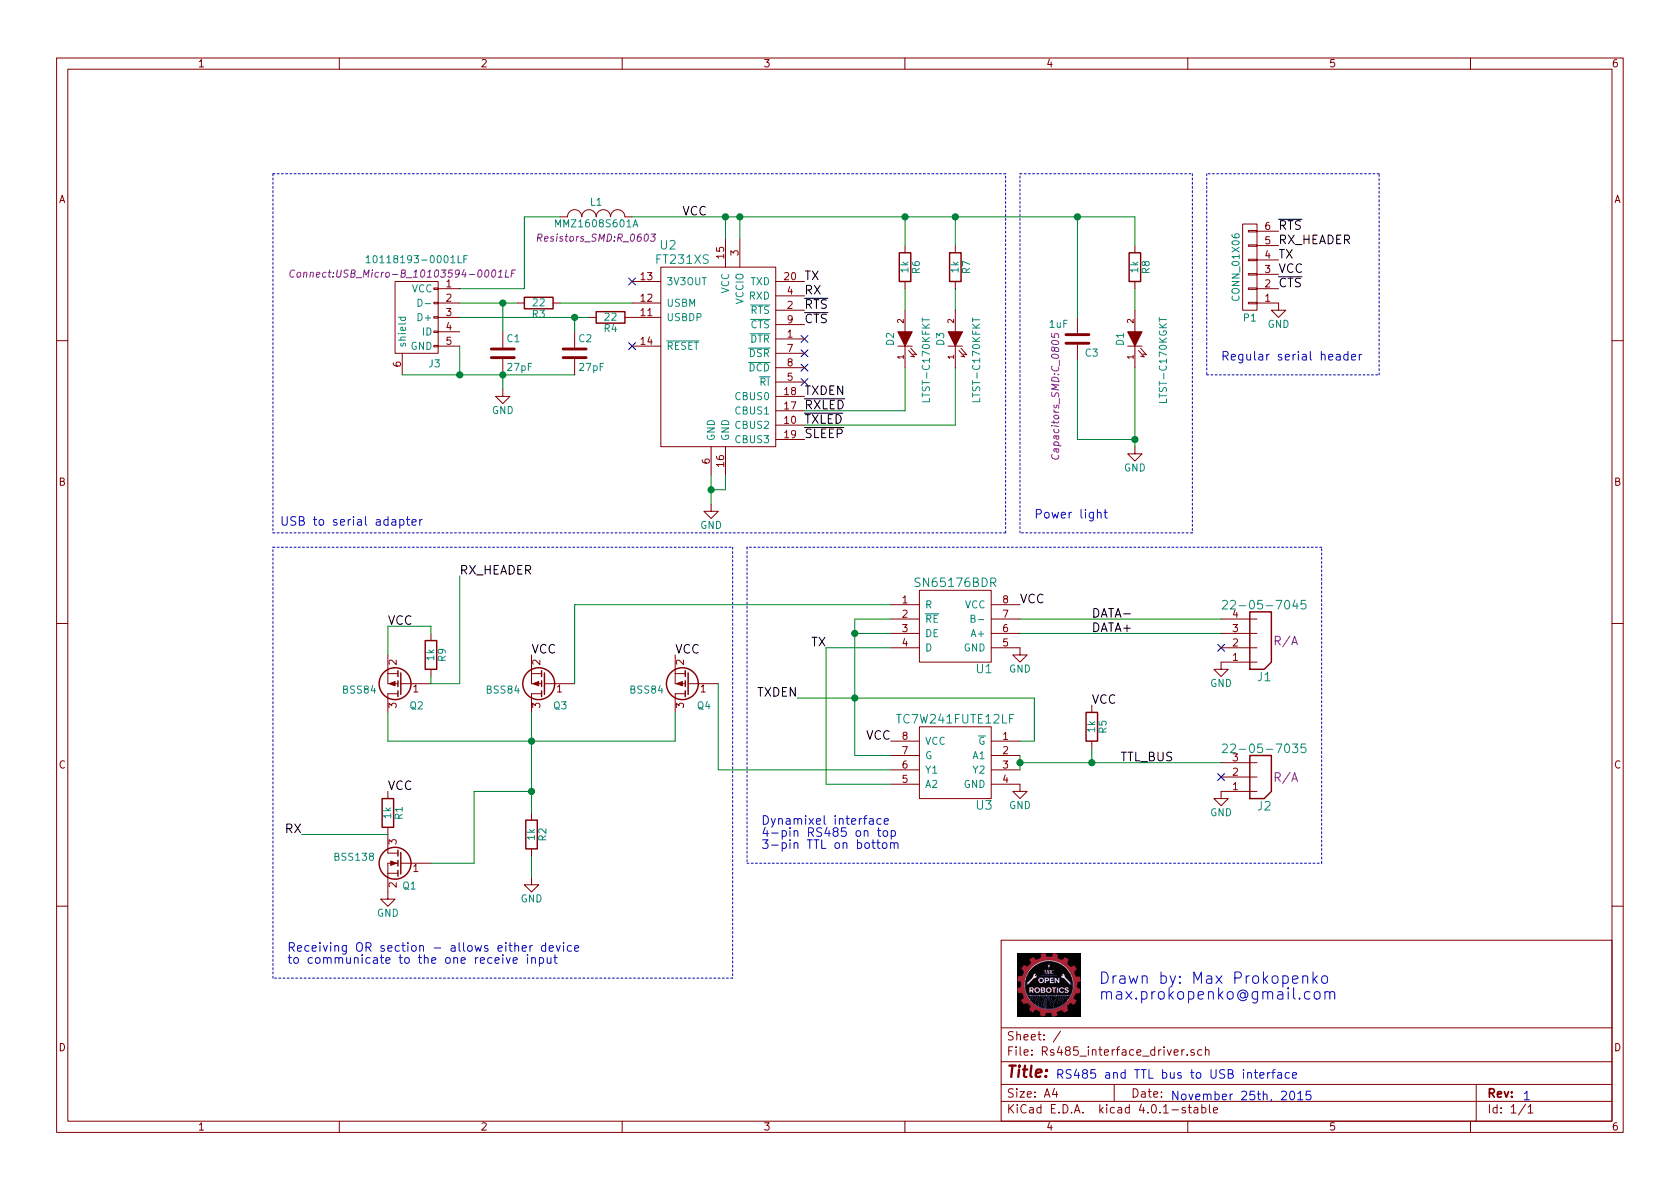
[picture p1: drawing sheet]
EESchema Schematic File Version 2
LIBS:power
LIBS:device
LIBS:conn
LIBS:linear
LIBS:regul
LIBS:74xx
LIBS:cmos4000
LIBS:adc-dac
LIBS:memory
LIBS:xilinx
LIBS:microcontrollers
LIBS:dsp
LIBS:microchip
LIBS:analog_switches
LIBS:motorola
LIBS:texas
LIBS:intel
LIBS:audio
LIBS:interface
LIBS:digital-audio
LIBS:philips
LIBS:display
LIBS:cypress
LIBS:siliconi
LIBS:opto
LIBS:atmel
LIBS:contrib
LIBS:valves
LIBS:open_robotics
LIBS:macrofab
LIBS:Rs485_interface_driver-cache
EELAYER 25 0
EELAYER END
$Descr A4 11693 8268
encoding utf-8
Sheet 1 1
Title ""
Date ""
Rev ""
Comp ""
Comment1 ""
Comment2 ""
Comment3 ""
Comment4 ""
$EndDescr
Text Notes 7350 7500 0    60   ~ 0
RS485 and TTL bus to USB interface
Text Notes 8150 7650 0    60   ~ 0
November 25th, 2015
Text Notes 10600 7650 0    60   ~ 0
1
Text Notes 7650 6950 0    79   ~ 0
Drawn by: Max Prokopenko\nmax.prokopenko@gmail.com\n
$Comp
L SN65176BDR U1
U 1 1
P 6650 4100
F 0 "U1" H 6850 3550 60  0000 C CNN
F 1 "SN65176BDR" H 6650 4150 60  0000 C CNN
F 2 "Housings_SOIC:SOIC-8_3.9x4.9mm_Pitch1.27mm" H 6650 4100 60  0001 C CNN
F 3 "" H 6650 4100 60  0000 C CNN
	1    6650 4100
	1    0    0    -1  
$EndComp
Text Label 7600 4400 0    60   ~ 0
DATA+
Text Label 7600 4300 0    60   ~ 0
DATA-
Text Label 5750 4500 2    60   ~ 0
TX
Text Label 5550 4850 2    60   ~ 0
TXDEN
$Comp
L TC7W241FUTE12LF U3
U 1 1
P 6650 5250
F 0 "U3" H 6450 4900 60  0000 C CNN
F 1 "TC7W241FUTE12LF" H 6650 5500 60  0000 C CNN
F 2 "Housings_SSOP:MSOP-8_3x3mm_Pitch0.65mm" H 6650 5250 60  0001 C CNN
F 3 "" H 6650 5250 60  0000 C CNN
	1    6650 5250
	-1   0    0    -1  
$EndComp
$Comp
L GND #PWR01
U 1 1
P 7100 4500
F 0 "#PWR01" H 7100 4250 50  0001 C CNN
F 1 "GND" H 7100 4350 50  0000 C CNN
F 2 "" H 7100 4500 50  0000 C CNN
F 3 "" H 7100 4500 50  0000 C CNN
	1    7100 4500
	1    0    0    -1  
$EndComp
$Comp
L GND #PWR02
U 1 1
P 7100 5450
F 0 "#PWR02" H 7100 5200 50  0001 C CNN
F 1 "GND" H 7100 5300 50  0000 C CNN
F 2 "" H 7100 5450 50  0000 C CNN
F 3 "" H 7100 5450 50  0000 C CNN
	1    7100 5450
	-1   0    0    -1  
$EndComp
Text Label 7800 5300 0    60   ~ 0
TTL_BUS
Text Label 2100 5800 2    60   ~ 0
RX
Text Label 6200 5150 2    60   ~ 0
VCC
Text Label 7100 4200 0    60   ~ 0
VCC
$Comp
L GND #PWR03
U 1 1
P 2700 6200
F 0 "#PWR03" H 2700 5950 50  0001 C CNN
F 1 "GND" H 2700 6050 50  0000 C CNN
F 2 "" H 2700 6200 50  0000 C CNN
F 3 "" H 2700 6200 50  0000 C CNN
	1    2700 6200
	-1   0    0    -1  
$EndComp
$Comp
L R R2
U 1 1
P 3700 5800
F 0 "R2" V 3780 5800 50  0000 C CNN
F 1 "1k" V 3700 5800 50  0000 C CNN
F 2 "Resistors_SMD:R_0805" V 3630 5800 50  0001 C CNN
F 3 "" H 3700 5800 50  0000 C CNN
	1    3700 5800
	1    0    0    -1  
$EndComp
$Comp
L R R1
U 1 1
P 2700 5650
F 0 "R1" V 2780 5650 50  0000 C CNN
F 1 "1k" V 2700 5650 50  0000 C CNN
F 2 "Resistors_SMD:R_0805" V 2630 5650 50  0001 C CNN
F 3 "" H 2700 5650 50  0000 C CNN
	1    2700 5650
	1    0    0    -1  
$EndComp
Text Label 2700 5500 0    60   ~ 0
VCC
$Comp
L R R5
U 1 1
P 7600 5050
F 0 "R5" V 7680 5050 50  0000 C CNN
F 1 "1k" V 7600 5050 50  0000 C CNN
F 2 "Resistors_SMD:R_0805" V 7530 5050 50  0001 C CNN
F 3 "" H 7600 5050 50  0000 C CNN
	1    7600 5050
	1    0    0    -1  
$EndComp
Text Label 7600 4900 0    60   ~ 0
VCC
$Comp
L GND #PWR04
U 1 1
P 4950 3500
F 0 "#PWR04" H 4950 3250 50  0001 C CNN
F 1 "GND" H 4950 3350 50  0000 C CNN
F 2 "" H 4950 3500 50  0000 C CNN
F 3 "" H 4950 3500 50  0000 C CNN
	1    4950 3500
	1    0    0    -1  
$EndComp
Text Label 5600 1950 0    60   ~ 0
TX
Text Label 5600 2050 0    60   ~ 0
RX
Text Label 5600 2150 0    60   ~ 0
~RTS
Text Label 5600 2250 0    60   ~ 0
~CTS
NoConn ~ 5600 2350
NoConn ~ 5600 2450
NoConn ~ 5600 2550
NoConn ~ 5600 2650
Text Label 5600 2750 0    60   ~ 0
TXDEN
Text Label 5600 2850 0    60   ~ 0
~RXLED
Text Label 5600 2950 0    60   ~ 0
~TXLED
Text Label 5600 3050 0    60   ~ 0
~SLEEP
NoConn ~ 4400 1950
$Comp
L CONN_01X06 P1
U 1 1
P 8700 1850
F 0 "P1" H 8700 2200 50  0000 C CNN
F 1 "CONN_01X06" V 8800 1850 50  0000 C CNN
F 2 "Pin_Headers:Pin_Header_Straight_1x06" H 8700 1850 50  0001 C CNN
F 3 "" H 8700 1850 50  0000 C CNN
	1    8700 1850
	-1   0    0    1   
$EndComp
$Comp
L GND #PWR05
U 1 1
P 8900 2100
F 0 "#PWR05" H 8900 1850 50  0001 C CNN
F 1 "GND" H 8900 1950 50  0000 C CNN
F 2 "" H 8900 2100 50  0000 C CNN
F 3 "" H 8900 2100 50  0000 C CNN
	1    8900 2100
	-1   0    0    -1  
$EndComp
Text Label 8900 1900 0    60   ~ 0
VCC
Text Label 8900 2000 0    60   ~ 0
~CTS
Text Label 8900 1800 0    60   ~ 0
TX
Text Label 8900 1700 0    60   ~ 0
RX_HEADER
Text Label 8900 1600 0    60   ~ 0
~RTS
$Comp
L 10118193-0001LF J3
U 1 1
P 2900 2200
F 0 "J3" V 3225 2075 50  0000 C CNN
F 1 "10118193-0001LF" V 2500 2200 50  0000 C CNN
F 2 "Connect:USB_Micro-B_10103594-0001LF" V 2600 2300 50  0000 C CIN
F 3 "" V 2850 2100 50  0000 C CNN
	1    2900 2200
	0    -1   1    0   
$EndComp
$Comp
L R R4
U 1 1
P 4250 2200
F 0 "R4" V 4330 2200 50  0000 C CNN
F 1 "22" V 4250 2200 50  0000 C CNN
F 2 "Resistors_SMD:R_0805" V 4180 2200 50  0001 C CNN
F 3 "" H 4250 2200 50  0000 C CNN
	1    4250 2200
	0    1    1    0   
$EndComp
$Comp
L R R3
U 1 1
P 3750 2100
F 0 "R3" V 3830 2100 50  0000 C CNN
F 1 "22" V 3750 2100 50  0000 C CNN
F 2 "Resistors_SMD:R_0805" V 3680 2100 50  0001 C CNN
F 3 "" H 3750 2100 50  0000 C CNN
	1    3750 2100
	0    1    1    0   
$EndComp
$Comp
L C C2
U 1 1
P 4000 2450
F 0 "C2" H 4025 2550 50  0000 L CNN
F 1 "27pF" H 4025 2350 50  0000 L CNN
F 2 "Capacitors_SMD:C_0402" H 4038 2300 50  0001 C CNN
F 3 "" H 4000 2450 50  0000 C CNN
	1    4000 2450
	1    0    0    -1  
$EndComp
$Comp
L C C1
U 1 1
P 3500 2450
F 0 "C1" H 3525 2550 50  0000 L CNN
F 1 "27pF" H 3525 2350 50  0000 L CNN
F 2 "Capacitors_SMD:C_0402" H 3538 2300 50  0001 C CNN
F 3 "" H 3500 2450 50  0000 C CNN
	1    3500 2450
	1    0    0    -1  
$EndComp
NoConn ~ 4400 2400
Text Label 4750 1500 0    60   ~ 0
VCC
$Comp
L MMZ1608S601A L1
U 1 1
P 4150 1500
F 0 "L1" H 4150 1600 50  0000 C CNN
F 1 "MMZ1608S601A" H 4150 1450 50  0000 C CNN
F 2 "Resistors_SMD:R_0603" H 4150 1350 50  0000 C CIN
F 3 "" H 4150 1500 50  0000 C CNN
	1    4150 1500
	1    0    0    -1  
$EndComp
$Comp
L BSS138 Q1
U 1 1
P 2800 6000
F 0 "Q1" H 2800 5840 50  0000 R CNN
F 1 "BSS138" H 3280 6040 50  0000 R CNN
F 2 "TO_SOT_Packages_SMD:SOT-23" H 3600 5950 50  0001 C CIN
F 3 "" H 2800 6000 50  0000 C CNN
	1    2800 6000
	-1   0    0    -1  
$EndComp
$Comp
L GND #PWR06
U 1 1
P 8500 4600
F 0 "#PWR06" H 8500 4350 50  0001 C CNN
F 1 "GND" H 8500 4450 50  0000 C CNN
F 2 "" H 8500 4600 50  0000 C CNN
F 3 "" H 8500 4600 50  0000 C CNN
	1    8500 4600
	1    0    0    -1  
$EndComp
NoConn ~ 8500 4500
$Comp
L GND #PWR07
U 1 1
P 3500 2700
F 0 "#PWR07" H 3500 2450 50  0001 C CNN
F 1 "GND" H 3500 2550 50  0000 C CNN
F 2 "" H 3500 2700 50  0000 C CNN
F 3 "" H 3500 2700 50  0000 C CNN
	1    3500 2700
	1    0    0    -1  
$EndComp
$Comp
L 22-05-7045 J1
U 1 1
P 8800 4500
F 0 "J1" H 8800 4700 60  0000 C CNN
F 1 "22-05-7045" H 8800 4200 60  0000 C CNN
F 2 "Pin_Headers:Pin_Header_Angled_1x04" H 8650 4100 79  0001 C CNN
F 3 "" H 8750 4200 79  0000 C CNN
F 4 "R/A" H 8950 4450 60  0000 C CNN "Orientation"
	1    8800 4500
	1    0    0    1   
$EndComp
$Comp
L 22-05-7035 J2
U 1 1
P 8800 5400
F 0 "J2" H 8800 5600 60  0000 C CNN
F 1 "22-05-7035" H 8800 5200 60  0000 C CNN
F 2 "Pin_Headers:Pin_Header_Angled_1x03" H 8650 5000 79  0001 C CNN
F 3 "" H 8750 5100 79  0000 C CNN
F 4 "R/A" H 8950 5400 60  0000 C CNN "Orientation"
	1    8800 5400
	1    0    0    1   
$EndComp
NoConn ~ 8500 5400
$Comp
L GND #PWR08
U 1 1
P 8500 5500
F 0 "#PWR08" H 8500 5250 50  0001 C CNN
F 1 "GND" H 8500 5350 50  0000 C CNN
F 2 "" H 8500 5500 50  0000 C CNN
F 3 "" H 8500 5500 50  0000 C CNN
	1    8500 5500
	1    0    0    -1  
$EndComp
$Comp
L LTST-C170KFKT D2
U 1 1
P 6300 2350
F 0 "D2" H 6300 2450 50  0000 C CNN
F 1 "LTST-C170KFKT" H 6150 2200 50  0000 C CNN
F 2 "LEDs:LED_0805" V 6300 2350 50  0001 C CNN
F 3 "" H 6300 2350 50  0000 C CNN
	1    6300 2350
	0    -1   -1   0   
$EndComp
$Comp
L LTST-C170KFKT D3
U 1 1
P 6650 2350
F 0 "D3" H 6650 2450 50  0000 C CNN
F 1 "LTST-C170KFKT" H 6500 2200 50  0000 C CNN
F 2 "LEDs:LED_0805" V 6650 2350 50  0001 C CNN
F 3 "" H 6650 2350 50  0000 C CNN
	1    6650 2350
	0    -1   -1   0   
$EndComp
$Comp
L LTST-C170KGKT D1
U 1 1
P 7900 2350
F 0 "D1" H 7900 2450 50  0000 C CNN
F 1 "LTST-C170KGKT" H 7750 2150 50  0000 C CNN
F 2 "LEDs:LED_0805" V 7900 2350 50  0001 C CNN
F 3 "" H 7900 2350 50  0000 C CNN
	1    7900 2350
	0    -1   -1   0   
$EndComp
$Comp
L GND #PWR09
U 1 1
P 7900 3100
F 0 "#PWR09" H 7900 2850 50  0001 C CNN
F 1 "GND" H 7900 2950 50  0000 C CNN
F 2 "" H 7900 3100 50  0000 C CNN
F 3 "" H 7900 3100 50  0000 C CNN
	1    7900 3100
	1    0    0    -1  
$EndComp
$Comp
L R R6
U 1 1
P 6300 1850
F 0 "R6" V 6380 1850 50  0000 C CNN
F 1 "1k" V 6300 1850 50  0000 C CNN
F 2 "Resistors_SMD:R_0805" V 6230 1850 50  0001 C CNN
F 3 "" H 6300 1850 50  0000 C CNN
	1    6300 1850
	1    0    0    -1  
$EndComp
$Comp
L R R7
U 1 1
P 6650 1850
F 0 "R7" V 6730 1850 50  0000 C CNN
F 1 "1k" V 6650 1850 50  0000 C CNN
F 2 "Resistors_SMD:R_0805" V 6580 1850 50  0001 C CNN
F 3 "" H 6650 1850 50  0000 C CNN
	1    6650 1850
	1    0    0    -1  
$EndComp
$Comp
L R R8
U 1 1
P 7900 1850
F 0 "R8" V 7980 1850 50  0000 C CNN
F 1 "1k" V 7900 1850 50  0000 C CNN
F 2 "Resistors_SMD:R_0805" V 7830 1850 50  0001 C CNN
F 3 "" H 7900 1850 50  0000 C CNN
	1    7900 1850
	1    0    0    -1  
$EndComp
$Comp
L C C3
U 1 1
P 7500 2350
F 0 "C3" H 7550 2250 50  0000 L CNN
F 1 "1uF" H 7300 2450 50  0000 L CNN
F 2 "Capacitors_SMD:C_0805" V 7350 1950 50  0000 C CIN
F 3 "" H 7500 2350 50  0000 C CNN
	1    7500 2350
	1    0    0    -1  
$EndComp
$Comp
L FT231XS U2
U 1 1
P 5000 2200
F 0 "U2" H 4650 2700 60  0000 C CNN
F 1 "FT231XS" H 4750 2600 60  0000 C CNN
F 2 "SMD_Packages:SSOP-20" H 4950 2700 60  0001 C CNN
F 3 "" H 4950 2700 60  0000 C CNN
	1    5000 2200
	1    0    0    -1  
$EndComp
$Comp
L BSS84 Q3
U 1 1
P 3800 4750
F 0 "Q3" H 3750 4900 50  0000 R CNN
F 1 "BSS84" H 4220 4790 50  0000 R CNN
F 2 "TO_SOT_Packages_SMD:SOT-23" H 3850 4950 50  0001 C CIN
F 3 "" H 3800 4750 50  0000 C CNN
	1    3800 4750
	-1   0    0    1   
$EndComp
$Comp
L BSS84 Q4
U 1 1
P 4800 4750
F 0 "Q4" H 4750 4900 50  0000 R CNN
F 1 "BSS84" H 5220 4790 50  0000 R CNN
F 2 "TO_SOT_Packages_SMD:SOT-23" H 4950 5250 50  0001 C CIN
F 3 "" H 4800 4750 50  0000 C CNN
	1    4800 4750
	-1   0    0    1   
$EndComp
Text Label 3700 4550 0    60   ~ 0
VCC
Text Label 4700 4550 0    60   ~ 0
VCC
$Comp
L BSS84 Q2
U 1 1
P 2800 4750
F 0 "Q2" H 2750 4900 50  0000 R CNN
F 1 "BSS84" H 3220 4790 50  0000 R CNN
F 2 "TO_SOT_Packages_SMD:SOT-23" H 3130 4700 50  0001 C CIN
F 3 "" H 2800 4750 50  0000 C CNN
	1    2800 4750
	-1   0    0    1   
$EndComp
Text Label 3200 4000 0    60   ~ 0
RX_HEADER
Text Label 2700 4350 0    60   ~ 0
VCC
$Comp
L GND #PWR010
U 1 1
P 3700 6100
F 0 "#PWR010" H 3700 5850 50  0001 C CNN
F 1 "GND" H 3700 5950 50  0000 C CNN
F 2 "" H 3700 6100 50  0000 C CNN
F 3 "" H 3700 6100 50  0000 C CNN
	1    3700 6100
	-1   0    0    -1  
$EndComp
$Comp
L R R9
U 1 1
P 3000 4550
F 0 "R9" V 3080 4550 50  0000 C CNN
F 1 "1k" V 3000 4550 50  0000 C CNN
F 2 "Resistors_SMD:R_0805" V 2930 4550 50  0001 C CNN
F 3 "" H 3000 4550 50  0000 C CNN
	1    3000 4550
	1    0    0    -1  
$EndComp
Text Notes 2000 3600 0    60   ~ 0
USB to serial adapter
Text Notes 7200 3600 0    60   ~ 0
Power light
Wire Wire Line
	8500 4300 7100 4300
Wire Wire Line
	7100 5250 7100 5350
Wire Wire Line
	7100 5150 7200 5150
Wire Wire Line
	7200 5150 7200 4850
Wire Wire Line
	7200 4850 5550 4850
Wire Wire Line
	5950 4300 5950 5250
Wire Wire Line
	5950 5250 6200 5250
Wire Wire Line
	6200 4400 5950 4400
Connection ~ 5950 4850
Wire Wire Line
	6200 4300 5950 4300
Connection ~ 5950 4400
Wire Wire Line
	4000 4200 6200 4200
Wire Wire Line
	5000 5350 6200 5350
Wire Wire Line
	6200 4500 5750 4500
Wire Wire Line
	5750 4500 5750 5450
Wire Wire Line
	5750 5450 6200 5450
Wire Wire Line
	7100 5300 8500 5300
Connection ~ 7100 5300
Wire Wire Line
	2700 5800 2100 5800
Wire Wire Line
	7600 5200 7600 5300
Connection ~ 7600 5300
Wire Wire Line
	3900 2100 4400 2100
Wire Wire Line
	3200 2400 3200 2600
Wire Wire Line
	2800 2600 4000 2600
Wire Wire Line
	3200 2100 3600 2100
Wire Wire Line
	3500 2300 3500 2100
Connection ~ 3500 2100
Wire Wire Line
	4000 2300 4000 2200
Wire Wire Line
	3200 2200 4100 2200
Connection ~ 4000 2200
Wire Wire Line
	3200 2000 3650 2000
Wire Wire Line
	3650 2000 3650 1500
Wire Wire Line
	3650 1500 3900 1500
Wire Wire Line
	4400 1500 7900 1500
Wire Wire Line
	5150 1500 5150 1650
Wire Wire Line
	5050 1650 5050 1500
Connection ~ 5050 1500
Wire Wire Line
	7100 4400 8500 4400
Connection ~ 3500 2600
Connection ~ 3200 2600
Wire Wire Line
	3500 2700 3500 2600
Wire Wire Line
	5600 2850 6300 2850
Wire Wire Line
	6300 2850 6300 2550
Wire Wire Line
	5600 2950 6650 2950
Wire Wire Line
	6650 2950 6650 2550
Wire Wire Line
	6300 1500 6300 1700
Wire Wire Line
	6650 1500 6650 1700
Wire Wire Line
	7900 1500 7900 1700
Connection ~ 6650 1500
Wire Wire Line
	6300 2000 6300 2150
Wire Wire Line
	6650 2000 6650 2150
Wire Wire Line
	7900 2000 7900 2150
Connection ~ 6300 1500
Connection ~ 5150 1500
Wire Wire Line
	7900 2550 7900 3100
Wire Wire Line
	7500 2500 7500 3050
Wire Wire Line
	7500 3050 7900 3050
Connection ~ 7900 3050
Wire Wire Line
	7500 2200 7500 1500
Connection ~ 7500 1500
Wire Wire Line
	4950 3300 4950 3500
Wire Wire Line
	4950 3400 5050 3400
Wire Wire Line
	5050 3400 5050 3300
Connection ~ 4950 3400
Wire Wire Line
	5000 5350 5000 4750
Wire Wire Line
	4000 4750 4000 4200
Wire Wire Line
	3700 4950 3700 5650
Wire Wire Line
	2700 5150 4700 5150
Wire Wire Line
	4700 5150 4700 4950
Wire Wire Line
	3000 4700 3000 4750
Wire Wire Line
	2700 4950 2700 5150
Connection ~ 3700 5150
Wire Wire Line
	3700 6100 3700 5950
Wire Wire Line
	3000 6000 3300 6000
Wire Wire Line
	3300 6000 3300 5500
Wire Wire Line
	3300 5500 3700 5500
Connection ~ 3700 5500
Wire Wire Line
	3000 4350 3000 4400
Wire Wire Line
	2700 4350 3000 4350
Wire Wire Line
	2700 4350 2700 4550
Wire Wire Line
	3000 4750 3200 4750
Wire Wire Line
	3200 4750 3200 4000
Wire Notes Line
	7000 1200 1900 1200
Wire Notes Line
	1900 1200 1900 3700
Wire Notes Line
	1900 3700 7000 3700
Wire Notes Line
	7000 3700 7000 1200
Wire Notes Line
	7100 1200 8300 1200
Wire Notes Line
	8300 1200 8300 3700
Wire Notes Line
	8300 3700 7100 3700
Wire Notes Line
	7100 3700 7100 1200
Wire Notes Line
	1900 3800 5100 3800
Wire Notes Line
	5100 3800 5100 6800
Wire Notes Line
	5100 6800 1900 6800
Wire Notes Line
	1900 6800 1900 3800
Text Notes 2000 6700 0    60   ~ 0
Receiving OR section - allows either device\nto communicate to the one receive input
Wire Notes Line
	5200 3800 5200 6000
Wire Notes Line
	5200 6000 9200 6000
Wire Notes Line
	9200 6000 9200 3800
Wire Notes Line
	9200 3800 5200 3800
Text Notes 5300 5900 0    60   ~ 0
Dynamixel interface\n4-pin RS485 on top\n3-pin TTL on bottom
Wire Notes Line
	8400 1200 8400 2600
Wire Notes Line
	8400 2600 9600 2600
Wire Notes Line
	9600 2600 9600 1200
Wire Notes Line
	9600 1200 8400 1200
Text Notes 8500 2500 0    60   ~ 0
Regular serial header
$EndSCHEMATC
